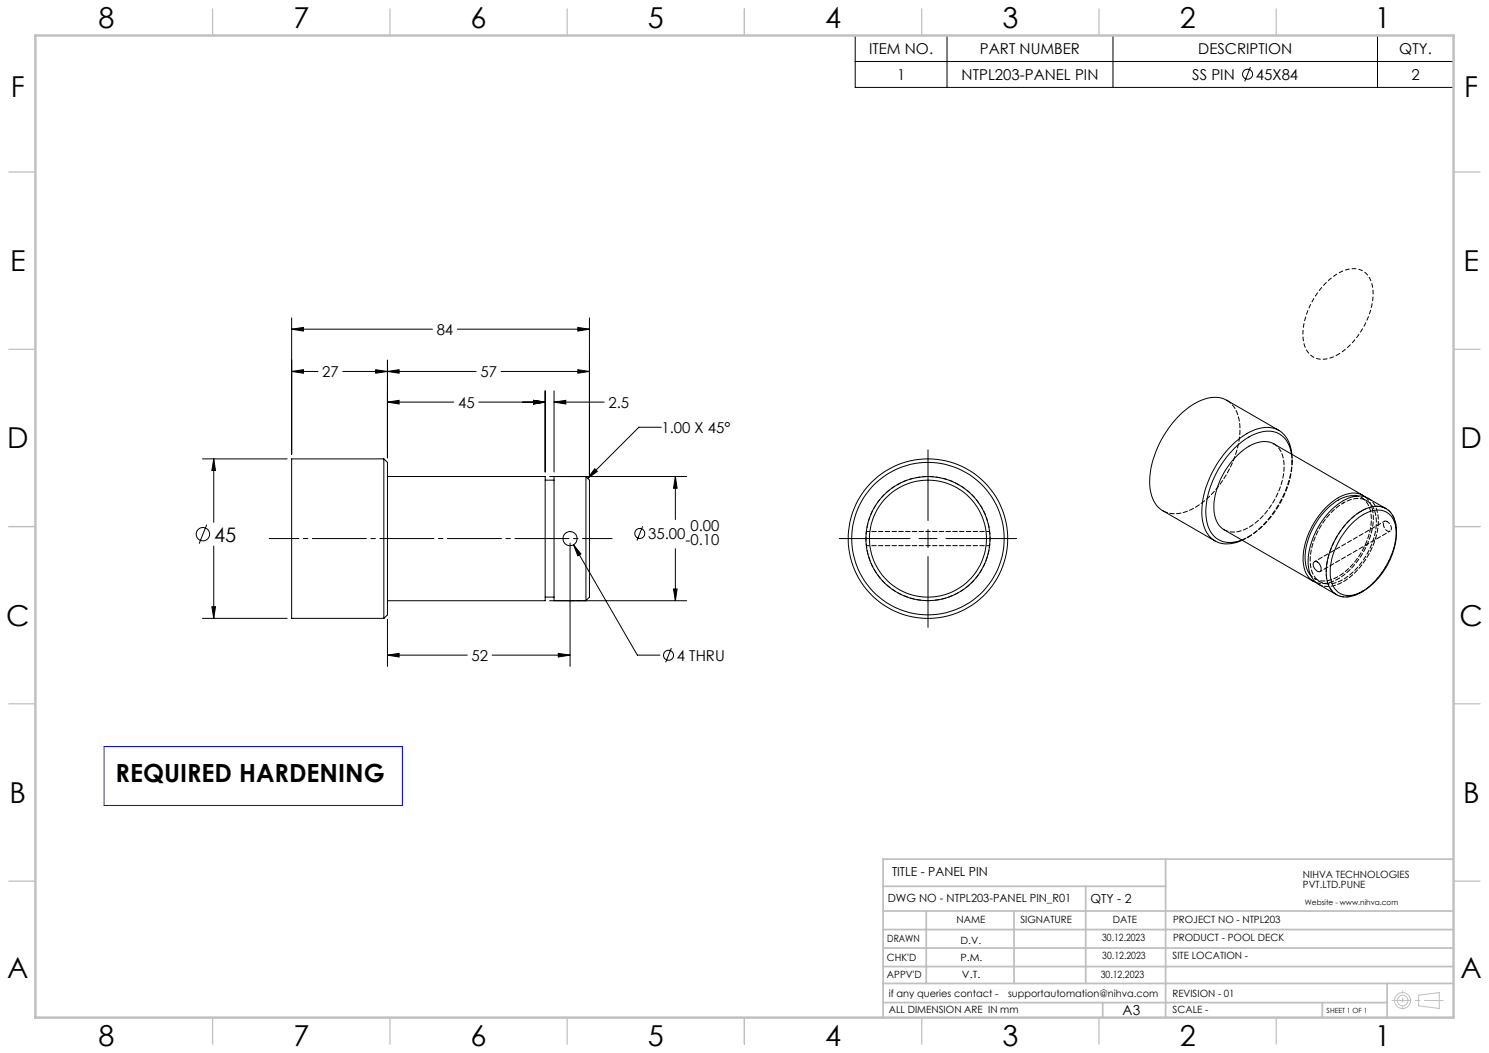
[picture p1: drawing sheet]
<svg xmlns="http://www.w3.org/2000/svg" width="420mm" height="297mm" viewBox="0 0 420 297" stroke-linecap="round" stroke-linejoin="round" font-family="sans-serif">
<g fill="none" stroke="#000" stroke-width=".28">
<path d="M241.2 10h168.8v14.7h-168.8zM241.2 17.4h168.8M267.1 10v14.7M313.9 10v14.7M352.7 18.9l-1.6 4.1M388.5 10v14.7M82.3 92.8l3.3-.4v1zM82.3 89.7v38.5M82.3 92.8h39.7M129 92.8h37.3M163 92.4l3.3 .4-3.3 .6zM166.3 89.7v44.5"/>
<path d="M82.3 104.8l3.3-.5v1zM82.3 104.8h7.4M96.7 104.8h37.6M106 104.3l3.3 .5-3.3 .5zM109.3 104.8l3.3-.5v1zM109.3 113.4l3.3-.5v1zM109.3 101.6v27.5M109.3 113.4h18.7M135 113.4h18.8M141.4 104.8h24.9M150.5 112.9l3.3 .5-3.3 .5zM153.8 110.2v22.9"/>
<path d="M156.3 113.4l3.3-.5v1zM156.3 113.4h14.1M156.3 110.2v22.9M163 104.3l3.3 .5-3.3 .5zM57.1 129.4h23.9M60.3 129.4l.5 3.3h-1zM60.3 129.4v17.9M108.3 129.4v45M108.3 129.4h-26v45h26M108.3 129.4l1 1v43l-1 1M109.3 134.4h44.5v35h-44.5M153.8 135.4h2.5"/>
<path d="M155 134.4h38.7M156.3 134.4v35M165.3 134.4l1 1v33l-1 1zM167.7 132.2l.8 .8-2.7 1.9zM186.5 120.5h-6.3l-14.4 14.4M190.5 134.4l.5 3.3h-1zM190.5 134.4v12.1M261.8 126.9v19.9M360.7 121.4l-14.7-8.5a9.1 9.1 0 0 0-9 .9 27.8 27.8 0 0 0-12.7 23.1 8.5 8.5 0 0 0 3.7 7.2l14.7 8.5M364.3 128.1a6.8 6.8 0 0 0-9.9-5.8 23.5 23.5 0 0 0-11.9 12.2 18.4 18.4 0 0 0-1.4 14.8 6.5 6.5 0 0 0 8.4 3.3l.8-.3M364.4 128.1a7.4 7.4 0 0 0-5.8-7.5 12.6 12.6 0 0 0-9.7 3.7 28.1 28.1 0 0 0-9.9 21 8 8 0 0 0 5 7.8 9.1 9.1 0 0 0 6.4-.7M382.7 139.9a9.3 9.3 0 0 0-7.7 2.9 20 20 0 0 0-6.8 16l.7 2.3 .8 1.3"/>
<path d="M384.5 139.7l-25.2-14.5a7.3 7.3 0 0 0-7.7 1.1 21.7 21.7 0 0 0-9.2 18 6.5 6.5 0 0 0 2.9 5.1l25.2 14.6M58.3 148l-2.1 5.3M60.3 154v20.4M160.8 153.2v34.8M161.8 153.7l2.1 2.5-.9 .6zM161.8 153.7l18 31.1h6.3M181.3 148.4l-1.6 4.1M190.5 154.8v14.6M236.7 151.9h20M259.2 151.9h5.1M261.8 149.4v5M261.8 157v19.9"/>
<path d="M266.8 151.9h20M370.7 158.5a1.72 1.72 0 0 1 1.9 2.2 .75 .75 0 0 1-.7 .6 .75 .75 0 0 1-.7-.5 1.69 1.69 0 0 1-.5-2.3zM381.5 147.5a10 10 0 0 1 8.2-3.5 5.7 5.7 0 0 1 4.1 6 19.8 19.8 0 0 1-10.8 17.4 5.2 5.2 0 0 1-7.7-4.6 20 20 0 0 1 6.2-15.3zM385.1 140.2a6.5 6.5 0 0 0-7.6 .2 21.4 21.4 0 0 0-9.9 18.4 6.1 6.1 0 0 0 3.6 5.5M390.9 143.5l-5-3a7.1 7.1 0 0 0-7.7 1.1 21.3 21.3 0 0 0-9.2 18 6.6 6.6 0 0 0 2.9 5.2l5.1 2.9M393.9 150.5a7.2 7.2 0 0 0-3.4-7.3 8.6 8.6 0 0 0-8.4 2.3 21.7 21.7 0 0 0-8 17.1 5.7 5.7 0 0 0 5.2 5.8 9.2 9.2 0 0 0 5.2-1.7M57.1 174.4h23.9M59.8 171.1h1l-.5 3.3zM109.3 174.7v13.3M153.8 168.4h2.5M155 169.4h38.7M190 166.1h1l-.5 3.3z"/>
<path d="M109.3 184.8l3.3-.5v1zM109.3 184.8h22.5M138.8 184.8h22M157.5 184.3l3.3 .5-3.3 .5zM189.4 182.8l-1.7 4"/>
<circle cx="351.9" cy="20.9" r="1.41"/>
<circle cx="57.2" cy="150.7" r="1.88"/>
<circle cx="160.8" cy="151.9" r="2"/>
<circle cx="180.5" cy="150.5" r="1.4"/>
<circle cx="261.7" cy="151.9" r="17.5"/>
<circle cx="261.7" cy="151.9" r="22.5"/>
<circle cx="261.7" cy="151.9" r="21.5"/>
<circle cx="261.7" cy="151.9" r="16.5"/>
<circle cx="188.6" cy="184.8" r="1.4"/>
</g>
<g fill="none" stroke="#c0c0c0" stroke-width=".28">
<path d="M400.2 280.7l5.8-.7v4.4l-5.8-.7z"/>
<circle cx="395.6" cy="282.2" r="2.26"/>
<circle cx="395.6" cy="282.2" r="1.49"/>
</g>
<path d="M261.8 169.4a17.5 17.5 0 0 1-15.4-25.9 17.5 17.5 0 0 1 30.1-1 17.5 17.5 0 0 1-13.5 26.9h-1.2" fill="none" stroke="#000" stroke-width=".28" stroke-dasharray="1.3 .6" stroke-linecap="butt"/>
<path d="M377.4 100a6.4 6.4 0 0 1-8-.1 10.5 10.5 0 0 1-1.3-10 20.8 20.8 0 0 1 11.2-13.6 5.6 5.6 0 0 1 7.9 5.1 21.4 21.4 0 0 1-9.8 18.6M384 167a6.4 6.4 0 0 1-8-.1 10.5 10.5 0 0 1-1.3-10 20.8 20.8 0 0 1 11.1-13.6 5.6 5.6 0 0 1 8 5.1 21.4 21.4 0 0 1-9.8 18.6" fill="none" stroke="#000" stroke-width=".28" stroke-dasharray="1.3 .6" stroke-dashoffset=".6" stroke-linecap="butt"/>
<path d="M75.9 151.9h96.7" fill="none" stroke="#000" stroke-width=".28" stroke-dasharray="15.2 1.3 1.3 1.3" stroke-dashoffset="6.9"/>
<path d="M392.7 282.2h14.4" fill="none" stroke="#c0c0c0" stroke-width=".28" stroke-dasharray="15.2 1.3 1.3 1.3" stroke-dashoffset="9.9"/>
<path d="M395.7 279.5v5.1" fill="none" stroke="#c0c0c0" stroke-width=".28" stroke-dasharray="15.2 1.3 1.3 1.3" stroke-dashoffset="14.6"/>
<g fill="none" stroke="#c0c0c0" stroke-width=".35">
<path d="M60 2.5v7.5M110 2.5v7.5M160 2.5v7.5M210 2.5v7.5M260 2.5v7.5M310 2.5v7.5M360 2.5v7.5M2.5 48.5h7.5M410 48.5h7.5M2.5 98.5h7.5M410 98.5h7.5M2.5 148.5h7.5"/>
<path d="M410 148.5h7.5M2.5 198.5h7.5M410 198.5h7.5M2.5 248.5h7.5M410 248.5h7.5M60 287v7.5M110 287v7.5M160 287v7.5M210 287v7.5M260 287v7.5M310 287v7.5M360 287v7.5"/>
</g>
<g fill="none" stroke="#c0c0c0" stroke-width=".5">
<path d="M249.1 257h160.9M249.1 250h79.7M261.3 257v20.4M286 257v20.4M306.2 250v27.4M328.8 242.3v44.7M410 242.3h-160.9v44.7M249.1 272.6h160.9M249.1 267.4h160.9M249.1 262.2h160.9M249.1 277.4h160.9M391.3 277.4v9.6"/>
<path d="M249.1 282.8h142.2M311 282.8v4.2M373 282.8v4.2"/>
</g>
<path d="M10 10h400v277h-400z" fill="none" stroke="#c0c0c0" stroke-width=".7"/>
<path d="M29.4 210.6h84.1v16.6h-84.1z" fill="none" stroke="#00f" stroke-width=".28"/>
<path d="M165.3 134.4h-4M165.3 169.4h-4" fill="none" stroke="#000" stroke-width=".28" stroke-dasharray="1.3 .6" stroke-dashoffset=".5"/>
<path d="M161.3 134.4h.1M385.1 140.2a8.6 8.6 0 0 1 2.1 8 21.3 21.3 0 0 1-11.3 15.8 6.6 6.6 0 0 1-4.7 .3M161.3 169.4h.1" fill="none" stroke="#000" stroke-width=".28" stroke-dasharray="1.3 .6"/>
<g fill="#000">
<path d="M106 104.3l3.3 .5-3.3 .5zM82.3 104.8l3.3-.5v1zM109.3 104.8l3.3-.5v1zM163 104.3l3.3 .5-3.3 .5zM163 92.4l3.3 .4-3.3 .6zM82.3 92.8l3.3-.4v1zM109.3 113.4l3.3-.5v1zM150.5 112.9l3.3 .5-3.3 .5zM156.3 113.4l3.3-.5v1zM150.5 112.9l3.3 .5-3.3 .5zM161.8 153.7l1.2 3.1 .9-.6zM157.5 184.3l3.3 .5-3.3 .5zM109.3 184.8l3.3-.5v1zM190.5 134.4l.5 3.3h-1zM190 166.1h1l-.5 3.3zM167.7 132.2l.8 .8-2.7 1.9z"/>
<path d="M60.3 129.4l.5 3.3h-1zM59.8 171.1h1l-.5 3.3z"/>
</g>
<path d="M244.4 153.9h34.8M279.2 149.9h-34.8M391.3 147.1a.72 .72 0 0 0-1 .1 .72 .72 0 0 0-.1 .9 1.61 1.61 0 0 0 2 1.6 1.87 1.87 0 0 0-.9-2.6" fill="none" stroke="#000" stroke-width=".28" stroke-dasharray="1.3 .6" stroke-dashoffset=".4"/>
<path d="M393.9 149.9a21.9 21.9 0 0 1-9.9 17.1" fill="none" stroke="#000" stroke-width=".28" stroke-dasharray="1.3 .6" stroke-dashoffset="-.1"/>
<path d="M359.3 125.2a7.6 7.6 0 0 1 2.8 7.7 21.7 21.7 0 0 1-10.8 16.3 6.5 6.5 0 0 1-6 .2M350.3 152.3a25.3 25.3 0 0 0 13.2-15.9 19 19 0 0 0 .8-8.3M385.9 140.5a7.6 7.6 0 0 1 2.8 7.8 21.7 21.7 0 0 1-10.8 16.3 6.5 6.5 0 0 1-6 .2" fill="none" stroke="#000" stroke-width=".28" stroke-dasharray="1.3 .6" stroke-dashoffset=".1"/>
<path d="M382.7 139.9a5.7 5.7 0 0 1 4.1 6 20 20 0 0 1-10.9 17.4 5.3 5.3 0 0 1-6.1-.9M378.9 141.9a5.9 5.9 0 0 1 7.8 .3 10.5 10.5 0 0 1 .7 9.8 19.6 19.6 0 0 1-10 12.2 5.2 5.2 0 0 1-7.7-4.6 20.1 20.1 0 0 1 9.2-17.7M390.5 147l-19.7 11.4M372.4 161.2l19.7-11.4" fill="none" stroke="#000" stroke-width=".28" stroke-dasharray="1.3 .6" stroke-dashoffset=".7"/>
<path d="M364.4 128.1a27.7 27.7 0 0 1-11.6 22.9l-2.4 1.4" fill="none" stroke="#000" stroke-width=".28" stroke-dasharray="1.3 .6" stroke-dashoffset=".2"/>
<path d="M346 112.9a8.9 8.9 0 0 1 3.8 8.4 27.8 27.8 0 0 1-13.8 22.4 8.5 8.5 0 0 1-8 .4" fill="none" stroke="#000" stroke-width=".28" stroke-dasharray="1.3 .6" stroke-dashoffset="-.2"/>
<path d="M385.5 141.2l-1.4-.8M370.9 163.3l1.4 .8" fill="none" stroke="#000" stroke-width=".28" stroke-dasharray="1.3 .6" stroke-dashoffset=".8"/>
<path d="M364.5 130.3v-.7M351.7 151.7l.6-.4" fill="none" stroke="#000" stroke-width=".28" stroke-dasharray="1.3 .6" stroke-dashoffset=".3"/>
<g font-size="8.1">
<text x="27.8" y="8">8</text>
<text x="82.8" y="8">7</text>
<text x="132.8" y="8">6</text>
<text x="182.8" y="8">5</text>
<text x="232.8" y="8">4</text>
<text x="282.8" y="8">3</text>
<text x="332.8" y="8">2</text>
<text x="387.8" y="8">1</text>
<text x="3" y="27.2">F</text>
<text x="413" y="27.2">F</text>
<text x="2.8" y="76.5">E</text>
<text x="412.8" y="76.5">E</text>
<text x="2" y="126.5">D</text>
<text x="412" y="126.5">D</text>
<text x="1.7" y="176.5">C</text>
<text x="411.7" y="176.5">C</text>
<text x="2.7" y="226.5">B</text>
<text x="412.7" y="226.5">B</text>
<text x="2" y="275.7">A</text>
<text x="412" y="275.7">A</text>
<text x="27.8" y="295">8</text>
<text x="82.8" y="295">7</text>
<text x="132.8" y="295">6</text>
<text x="182.8" y="295">5</text>
<text x="232.8" y="295">4</text>
<text x="282.8" y="295">3</text>
<text x="332.8" y="295">2</text>
<text x="387.8" y="295">1</text>
</g>
<text font-size="7.1" x="32.6" y="220.7">REQUIRED HARDENING</text>
<text font-size="5.6" x="60.4" y="152.8">45</text>
<g font-size="4.2">
<text x="245.1" y="15.2">ITEM NO.</text>
<text x="276.4" y="15.2">PART NUMBER</text>
<text x="338" y="15.2">DESCRIPTION</text>
<text x="394.7" y="15.2">QTY.</text>
<text x="253" y="22.5">1</text>
<text x="271.2" y="22.5">NTPL203-PANEL PIN</text>
<text x="336.3" y="22.5">SS PIN</text>
<text x="354.2" y="22.5">45X84</text>
<text x="398.1" y="22.5">2</text>
<text x="123.2" y="94.4">84</text>
<text x="90.9" y="106.4">27</text>
<text x="135.5" y="106.4">57</text>
<text x="129.2" y="115">45</text>
<text x="171.6" y="115">2.5</text>
<text x="186.6" y="122.1">1.00 X 45°</text>
<text x="194.8" y="149.7">0.00</text>
<text x="182.8" y="152">35.00</text>
<text x="193.4" y="153.8">-0.10</text>
<text x="133" y="186.4">52</text>
<text x="190.9" y="186.4">4 THRU</text>
</g>
<text font-size="3.9" x="316.7" y="286.4">A3</text>
<g font-size="3.5">
<text x="251.6" y="247.2">TITLE - PANEL PIN</text>
<text x="307.6" y="254.8">QTY - 2</text>
</g>
<text font-size="3.2" x="250.4" y="254.5">DWG NO - NTPL203-PANEL PIN_R01</text>
<g font-size="2.8">
<text x="367.5" y="247.7">NIHVA TECHNOLOGIES</text>
<text x="367.5" y="250.5">PVT.LTD.PUNE</text>
<text x="269.8" y="260.4">NAME</text>
<text x="287.8" y="260.4">SIGNATURE</text>
<text x="313.9" y="260.5">DATE</text>
<text x="330.9" y="260.5">PROJECT NO - NTPL203</text>
<text x="250.3" y="265.7">DRAWN</text>
<text x="270.9" y="266.1">D.V.</text>
<text x="310.9" y="265.5">30.12.2023</text>
<text x="330.9" y="265.5">PRODUCT - POOL DECK</text>
<text x="250.2" y="271.1">CHK'D</text>
<text x="250.2" y="275.8">APPV'D</text>
<text x="270.9" y="271.1">P.M.</text>
<text x="271.3" y="275.8">V.T.</text>
<text x="310.5" y="275.8">30.12.2023</text>
<text x="310.9" y="270.6">30.12.2023</text>
<text x="330.7" y="270.6">SITE LOCATION -</text>
<text x="250.7" y="281.1">if any queries contact -</text>
<text x="284.3" y="281.1">supportautomation@nihva.com</text>
<text x="330.7" y="281.1">REVISION - 01</text>
<text x="250.7" y="285.6">ALL DIMENSION ARE IN mm</text>
<text x="330.7" y="285.6">SCALE -</text>
</g>
<text font-size="2.1" x="368.1" y="255.1">Website - www.nihva.com</text>
<text font-size="2" x="374.2" y="285.6">SHEET 1 OF 1</text>
</svg>
